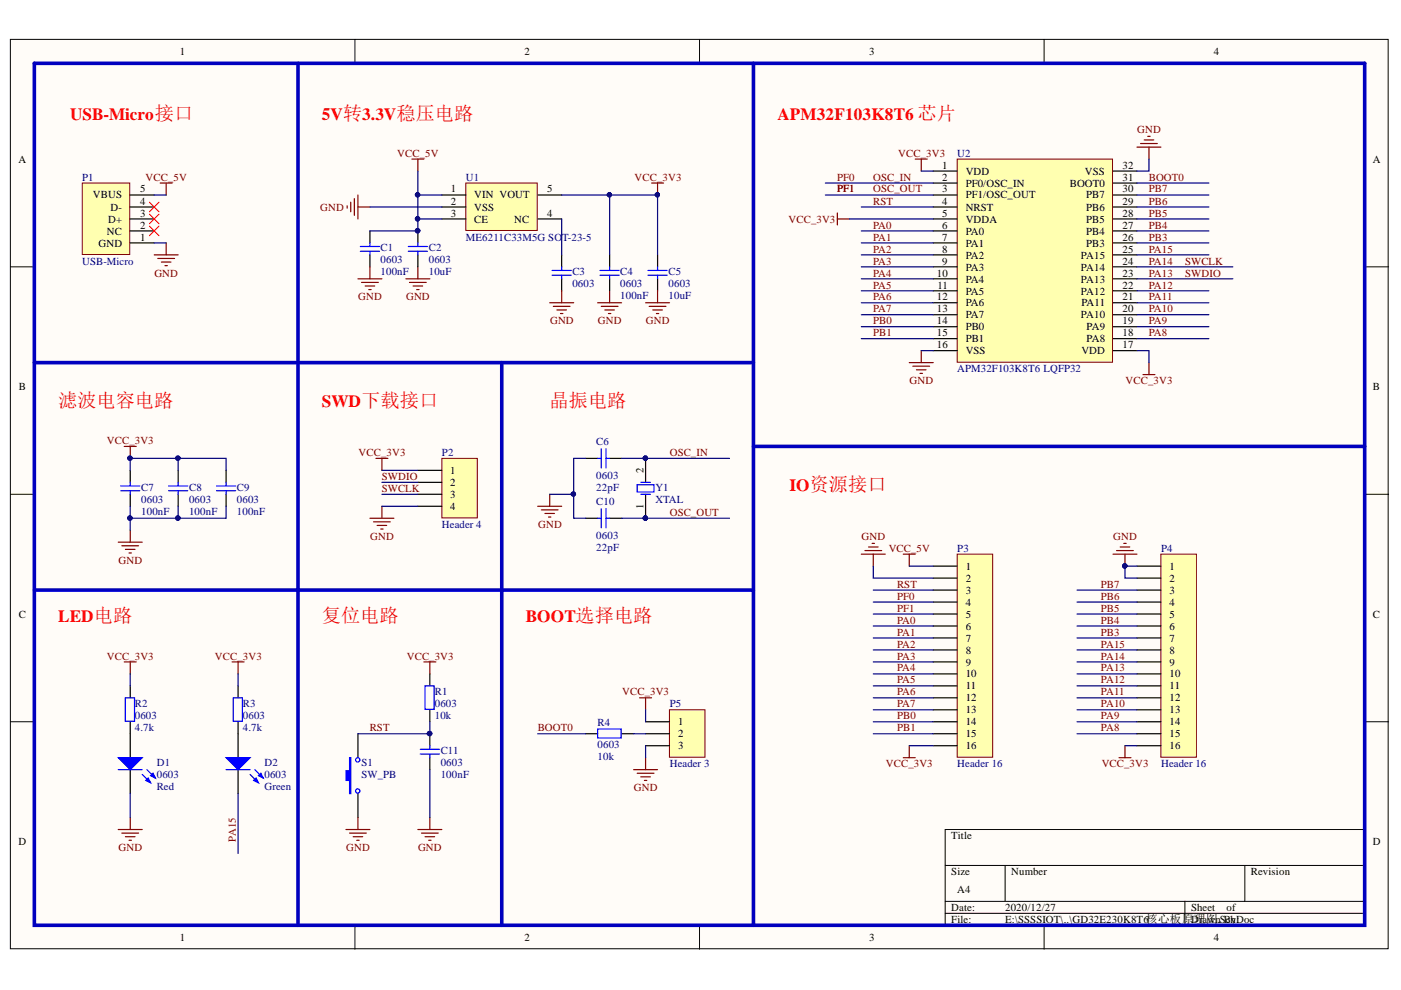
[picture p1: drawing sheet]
# Altium schematic sheet APM32F030K8T6核心板原理图.SchDoc
size A4

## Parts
C1  value 100nF  footprint: 0603  [R0603-R/C-Y]  (hidden comment: Cap 0603)
C2  value 10uF  footprint: 0603  [R0603-R/C-Y]  (hidden comment: Cap 0603)
C3  footprint: 0603  [R0603-R/C-Y]  (hidden comment: Cap 0603)
C4  value 100nF  footprint: 0603  [R0603-R/C-Y]  (hidden comment: Cap 0603)
C5  value 10uF  footprint: 0603  [R0603-R/C-Y]  (hidden comment: Cap 0603)
C6  value 22pF  footprint: 0603  [R0603-R/C-Y]  (hidden comment: Cap 0603)
C7  value 100nF  footprint: 0603  [R0603-R/C-Y]  (hidden comment: Cap 0603)
C8  value 100nF  footprint: 0603  [R0603-R/C-Y]  (hidden comment: Cap 0603)
C9  value 100nF  footprint: 0603  [R0603-R/C-Y]  (hidden comment: Cap 0603)
C10  value 22pF  footprint: 0603  [R0603-R/C-Y]  (hidden comment: Cap 0603)
C11  value 100nF  footprint: 0603  [R0603-R/C-Y]  (hidden comment: Cap 0603)
D1  value Red  Footprint: 0603  [0603-LED-G]  (hidden comment: LED 0603)
D2  value Green  Footprint: 0603  [0603-LED-G]  (hidden comment: LED 0603)
P1  USB-Micro  [USB Micro]
P2  Header 4  [HDR1X4]
P3  Header 16  [HDR1X16]
P4  Header 16  [HDR1X16]
P5  Header 3  [HDR1X3]
R1  value 10k  Footprint: 0603  [R0603-R/C-BY]  (hidden comment: Res 0603)
R2  value 4.7k  Footprint: 0603  [R0603-R/C-BY]  (hidden comment: Res 0603)
R3  value 4.7k  Footprint: 0603  [R0603-R/C-BY]  (hidden comment: Res 0603)
R4  value 10k  Footprint: 0603  [R0603-R/C-BY]  (hidden comment: Res 0603)
S1  SW_PB  [SW-2Pin]
U1  ME6211C33M5G SOT-23-5  [SOT-23-5]
U2  APM32F103K8T6 LQFP32  [QFP32_M]
Y1  XTAL  [XTAL_5032]

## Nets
GND: C1.1 C2.1 C3.1 C4.1 C5.1 C6.2 C7.1 C8.1 C9.1 C10.2 C11.1 D1.2(K) P1.1(GND) P2.4 P3.2 P4.1 P4.2 P5.3 S1.1 U1.2(VSS) U2.16(VSS) U2.32(VSS)
VCC_3V3: C4.2 C5.2 C7.2 C8.2 C9.2 P2.1 P3.16 P4.16 P5.1 R1.2 R2.1 R3.1 U1.5(VOUT) U2.1(VDD) U2.5(VDDA) U2.17(VDD)
VCC_5V: C1.2 C2.2 P1.5(VBUS) P3.1 U1.1(VIN) U1.3(CE)
BOOT0: R4.1 U2.31(BOOT0)
OSC_IN: C6.1 P3.4 U2.2(PF0/OSC_IN) Y1.2(OSC2)  [also labelled PF0]
OSC_OUT: C10.1 P3.5 U2.3(PF1/OSC_OUT) Y1.1(OSC1)  [also labelled PF1]
PA0: P3.6 U2.6(PA0)
PA1: P3.7 U2.7(PA1)
PA2: P3.8 U2.8(PA2)
PA3: P3.9 U2.9(PA3)
PA4: P3.10 U2.10(PA4)
PA5: P3.11 U2.11(PA5)
PA6: P3.12 U2.12(PA6)
PA7: P3.13 U2.13(PA7)
PA8: P4.15 U2.18(PA8)
PA9: P4.14 U2.19(PA9)
PA10: P4.13 U2.20(PA10)
PA11: P4.12 U2.21(PA11)
PA12: P4.11 U2.22(PA12)
PA13: P2.2 P4.10 U2.23(PA13)  [also labelled SWDIO]
PA14: P2.3 P4.9 U2.24(PA14)  [also labelled SWCLK]
PA15: D2.2(K) P4.8 U2.25(PA15)
PB0: P3.14 U2.14(PB0)
PB1: P3.15 U2.15(PB1)
PB3: P4.7 U2.26(PB3)
PB4: P4.6 U2.27(PB4)
PB5: P4.5 U2.28(PB5)
PB6: P4.4 U2.29(PB6)
PB7: P4.3 U2.30(PB7)
RST: C11.2 P3.3 R1.1 S1.2 U2.4(NRST)
NetC3_2: C3.2 U1.4(NC)
NetD1_1: D1.1(A) R2.2
NetD2_1: D2.1(A) R3.2
NetP5_2: P5.2 R4.2

Not connected (* = marked no-connect by the designer): P1 2(NC)* 3(D+)* 4(D-)*

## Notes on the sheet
- USB-Micro接口
- 5V转3.3V稳压电路
- APM32F103K8T6 芯片
- 滤波电容电路
- SWD下载接口
- 晶振电路
- IO资源接口
- LED电路
- 复位电路
- BOOT选择电路
